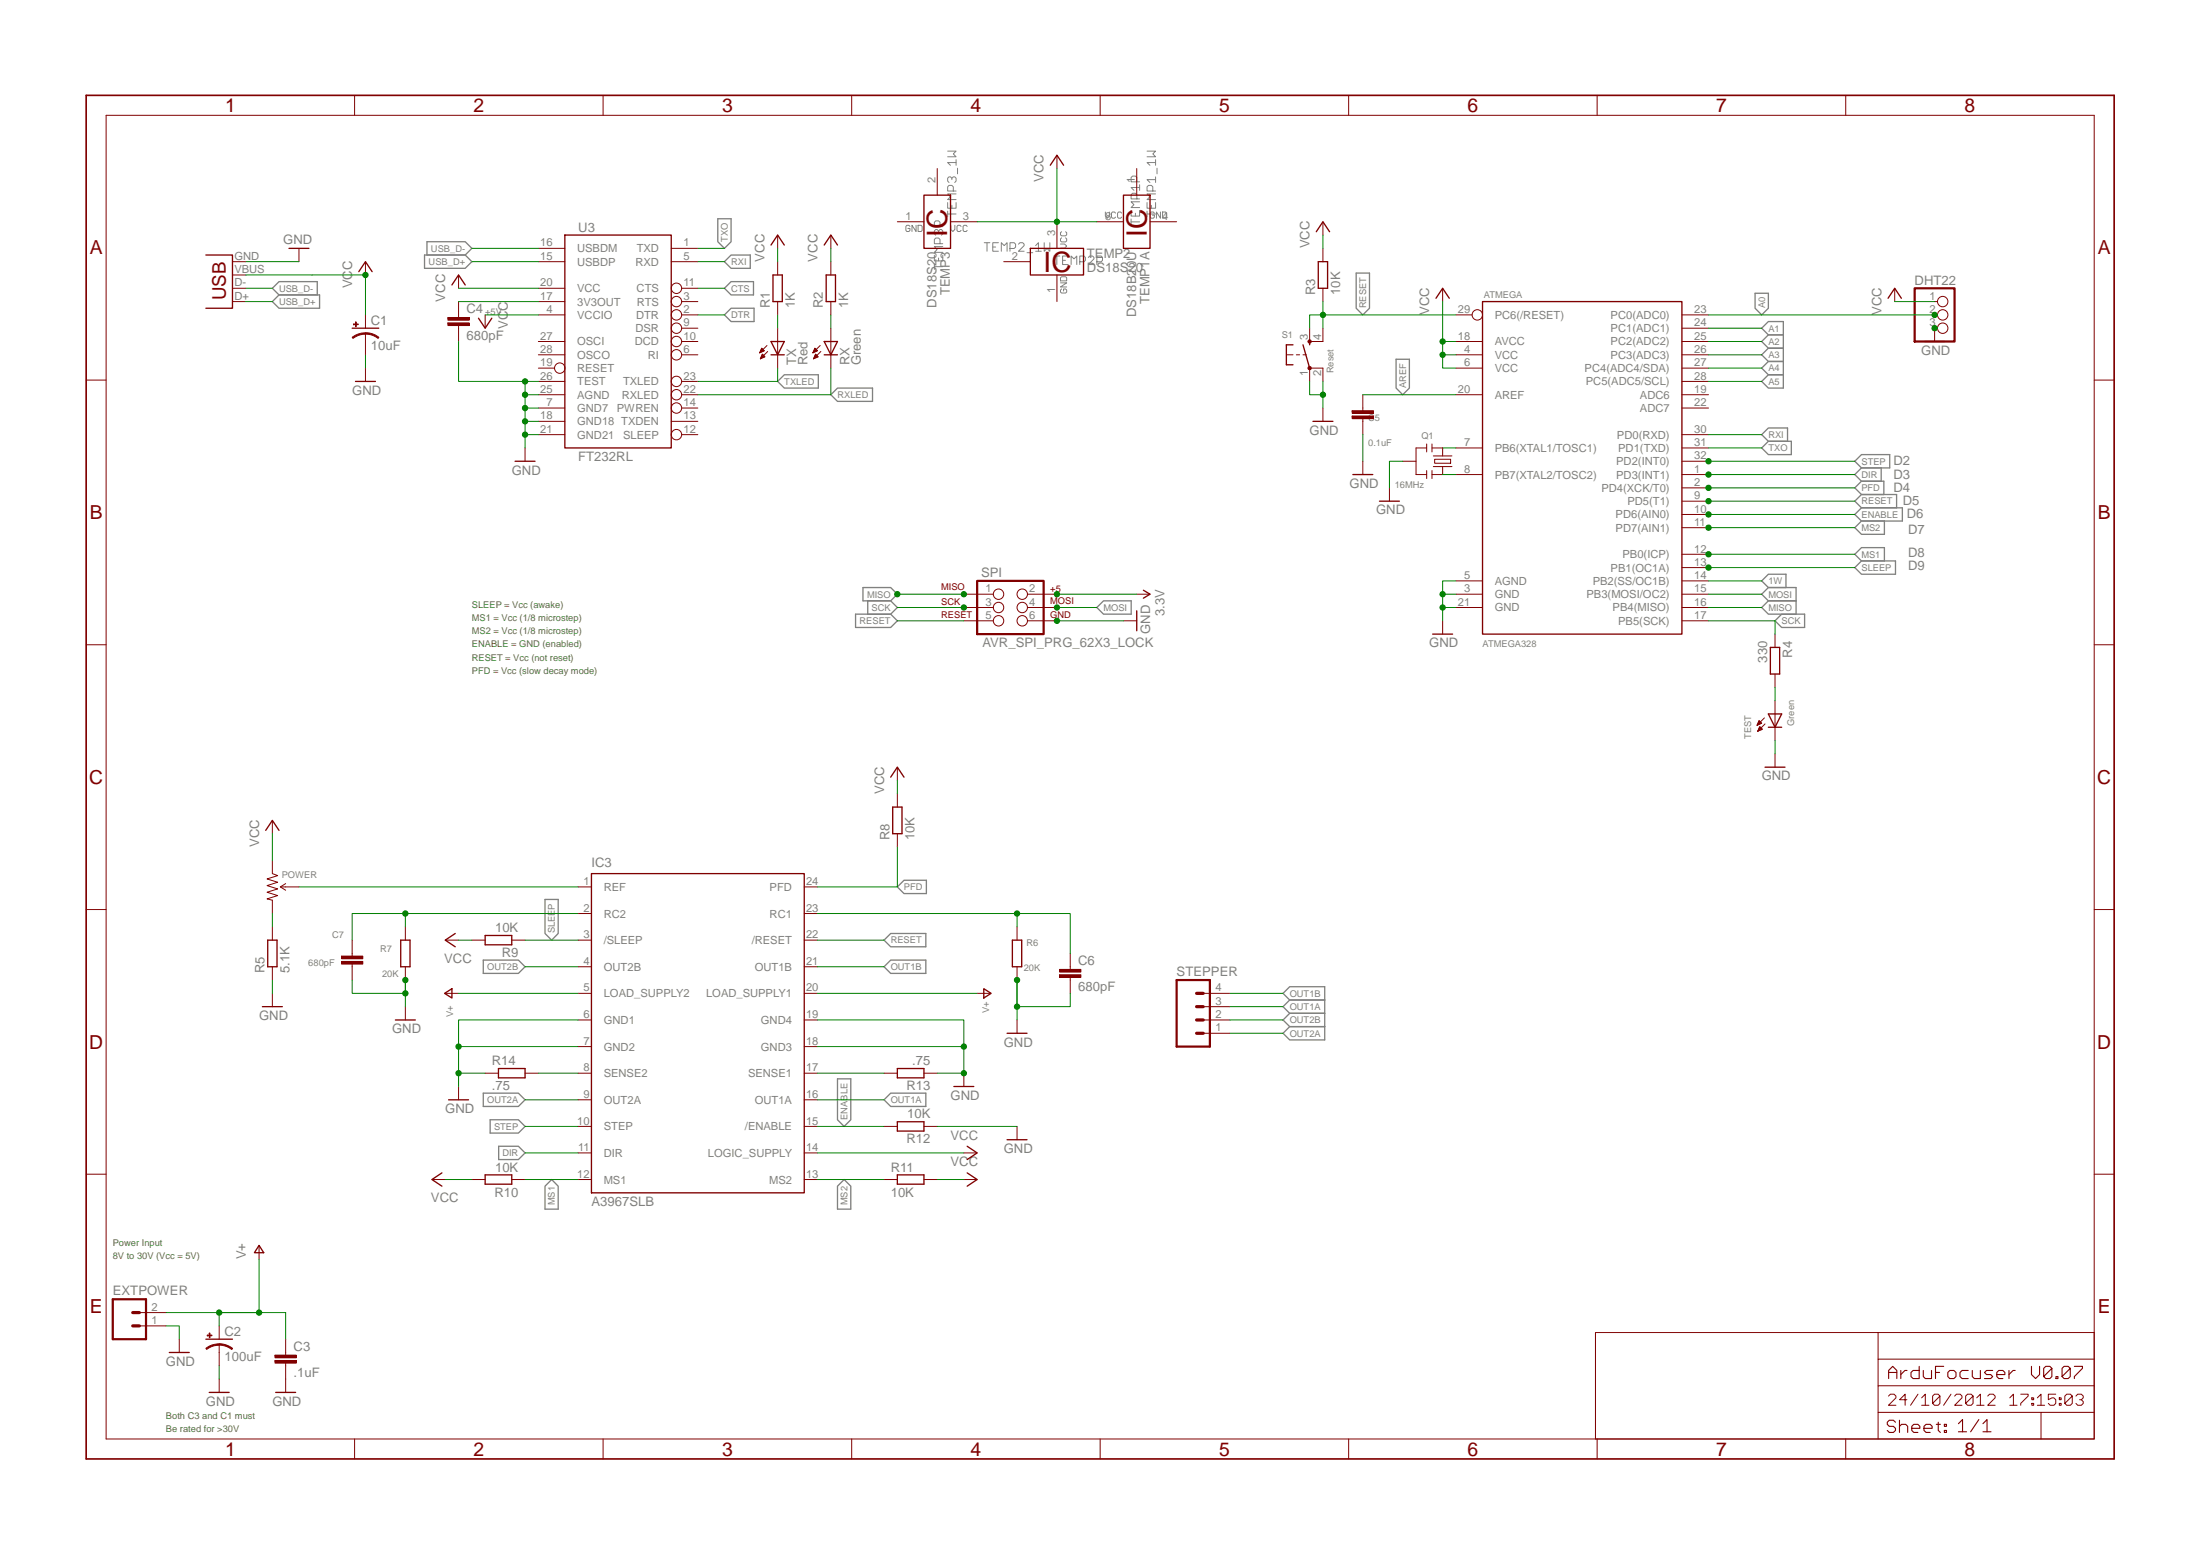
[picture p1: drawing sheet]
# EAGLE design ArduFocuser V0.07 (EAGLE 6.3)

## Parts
ATMEGA  ATMEGA328  ATMEGA168  [TQFP32-08]
C1  10uF  CAP_POL1206  [EIA3216]
C2  100uF  CPOL-USD  [PANASONIC_D]
C3  .1uF  C-EUC0805  [C0805]
C4  680pF  C-EUC0805  [C0805]
C5  0.1uF  C-EUC0805  [C0805]
C6  680pF  C-EUC0805  [C0805]
C7  680pF  C-EUC0805  [C0805]
DHT22  PINHD-1X3  [1X03]
EXTPOWER  M02LOCK  [1X02_LOCK]
IC3  A3967SLB  [SO24W]
POWER  TRIMPOTSMD  [TRIMPOT-3MM]
Q1  16MHz  RESONATORSMD  [RESONATOR-SMD]
R1  1K  R-EU_R0805  [R0805]
R2  1K  R-EU_R0805  [R0805]
R3  10K  R-EU_R0805  [R0805]
R4  330  R-EU_R0805  [R0805]
R5  5.1K  R-EU_R0805  [R0805]
R6  20K  R-EU_R0805  [R0805]
R7  20K  R-EU_R0805  [R0805]
R8  10K  R-EU_R0805  [R0805]
R9  10K  R-EU_R0805  [R0805]
R10  10K  R-EU_R0805  [R0805]
R11  10K  R-EU_R0805  [R0805]
R12  10K  R-EU_R0805  [R0805]
R13  .75  R-EU_R0805  [R0805]
R14  .75  R-EU_R0805  [R0805]
RX  Green  LED1206  [LED-1206]
S1  Reset  TAC_SWITCHSMD  [TACTILE_SWITCH_SMD]
SPI  AVR_SPI_PRG_62X3_LOCK  [2X3_LOCK]
STEPPER  M04LOCK  [1X04_LOCK]
TEMP1  DS18B20U  [UMAX8]
TEMP2  DS18S20  [TO92-]
TEMP3  DS18S20  [TO92-]
TEST  Green  LED1206  [LED-1206]
TX  Red  LED1206  [LED-1206]
U3  FT232RL  FT232RLSSOP  [SSOP28DB]
X2  USB  USB-MICROB  [USB-MICROB]

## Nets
1W: ATMEGA.14(PB2(SS/OC1B))
3.3V: SPI.2
+5V: ATMEGA.4(VCC) ATMEGA.6(VCC) ATMEGA.18(AVCC) C1.A(+) DHT22.1 IC3.14(LOGIC_SUPPLY) POWER.1(CCW) R1.2 R2.2 R3.2 R8.2 R9.2 R10.2 R11.2 TEMP1.8 TEMP2.3 TEMP3.3 U3.4(VCCIO) U3.20(VCC) X2.VBUS ; supply symbol labelled VCC
A0: ATMEGA.23(PC0(ADC0)) DHT22.2
A1: ATMEGA.24(PC1(ADC1))
A2: ATMEGA.25(PC2(ADC2))
A3: ATMEGA.26(PC3(ADC3))
A4: ATMEGA.27(PC4(ADC4/SDA))
A5: ATMEGA.28(PC5(ADC5/SCL))
AREF: ATMEGA.20(AREF) C5.2
CTS: U3.11(CTS)
DIR: ATMEGA.1(PD3(INT1)) IC3.11(DIR)
DTR: U3.2(DTR)
ENABLE: ATMEGA.10(PD6(AIN0)) IC3.15(/ENABLE) R12.2
GND: ATMEGA.3(GND) ATMEGA.5(AGND) ATMEGA.21(GND) C1.C(-) C2.- C3.2 C4.2 C5.1 C6.2 C7.2 DHT22.3 EXTPOWER.1 IC3.6(GND1) IC3.7(GND2) IC3.18(GND3) IC3.19(GND4) Q1.2 R5.1 R6.1 R7.1 R12.1 R13.1 R14.1 S1.1 S1.2 SPI.6 TEST.C U3.7(GND7) U3.18(GND18) U3.21(GND21) U3.25(AGND) U3.26(TEST) X2.GND
MISO: ATMEGA.16(PB4(MISO)) SPI.1
MOSI: ATMEGA.15(PB3(MOSI/OC2)) SPI.4
MS1: ATMEGA.12(PB0(ICP)) IC3.12(MS1) R10.1
MS2: ATMEGA.11(PD7(AIN1)) IC3.13(MS2) R11.1
N$1: ATMEGA.8(PB7(XTAL2/TOSC2)) Q1.1
N$2: ATMEGA.7(PB6(XTAL1/TOSC1)) Q1.3
N$3: R1.1 TX.A
N$4: R2.1 RX.A
N$5: C4.1 U3.17(3V3OUT)
N$7: R4.2 TEST.A
N$8: IC3.8(SENSE2) R14.2
N$9: IC3.17(SENSE1) R13.2
N$10: C7.1 IC3.2(RC2) R7.2
N$13: C6.1 IC3.23(RC1) R6.2
N$14: IC3.1(REF) POWER.2(WIPER)
N$16: POWER.3(CW) R5.2
OUT1A [MOTOR OUT]: IC3.16(OUT1A) STEPPER.3
OUT1B [MOTOR OUT]: IC3.21(OUT1B) STEPPER.4
OUT2A [MOTOR OUT]: IC3.9(OUT2A) STEPPER.1
OUT2B [MOTOR OUT]: IC3.4(OUT2B) STEPPER.2
PFD: ATMEGA.2(PD4(XCK/T0)) IC3.24(PFD) R8.1
RESET: ATMEGA.9(PD5(T1)) ATMEGA.29(PC6(/RESET)) IC3.22(/RESET) R3.1 S1.3 S1.4 SPI.5
RXI: ATMEGA.30(PD0(RXD)) U3.5(RXD)
RXLED: RX.C U3.22(RXLED)
SCK: ATMEGA.17(PB5(SCK)) R4.1 SPI.3
SLEEP: ATMEGA.13(PB1(OC1A)) IC3.3(/SLEEP) R9.1
STEP: ATMEGA.32(PD2(INT0)) IC3.10(STEP)
TXLED: TX.C U3.23(TXLED)
TXO: ATMEGA.31(PD1(TXD)) U3.1(TXD)
USB_D+: U3.15(USBDP) X2.D+
USB_D-: U3.16(USBDM) X2.D-
V+ [power]: C2.+ C3.1 EXTPOWER.2 IC3.5(LOAD_SUPPLY2) IC3.20(LOAD_SUPPLY1)
Unconnected: ATMEGA.19(ADC6) ATMEGA.22(ADC7) U3.3(RTS) U3.6(RI) U3.9(DSR) U3.10(DCD) U3.12(SLEEP) U3.13(TXDEN) U3.14(PWREN) U3.19(RESET) U3.27(OSCI) U3.28(OSCO)

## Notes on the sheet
- D2
- D3
- D4
- D5
- D6
- D7
- D8
- D9
- SLEEP = Vcc (awake)
- MS1 = Vcc (1/8 microstep)
- MS2 = Vcc (1/8 microstep)
- ENABLE = GND (enabled)
- RESET = Vcc (not reset)
- PFD = Vcc (slow decay mode)
- Power Input
- 8V to 30V (Vcc = 5V)
- Both C3 and C1 must
- Be rated for >30V

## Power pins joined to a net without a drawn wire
1W: TEMP1.1 TEMP2.2 TEMP3.2
GND: TEMP1.4 TEMP2.1 TEMP3.1
